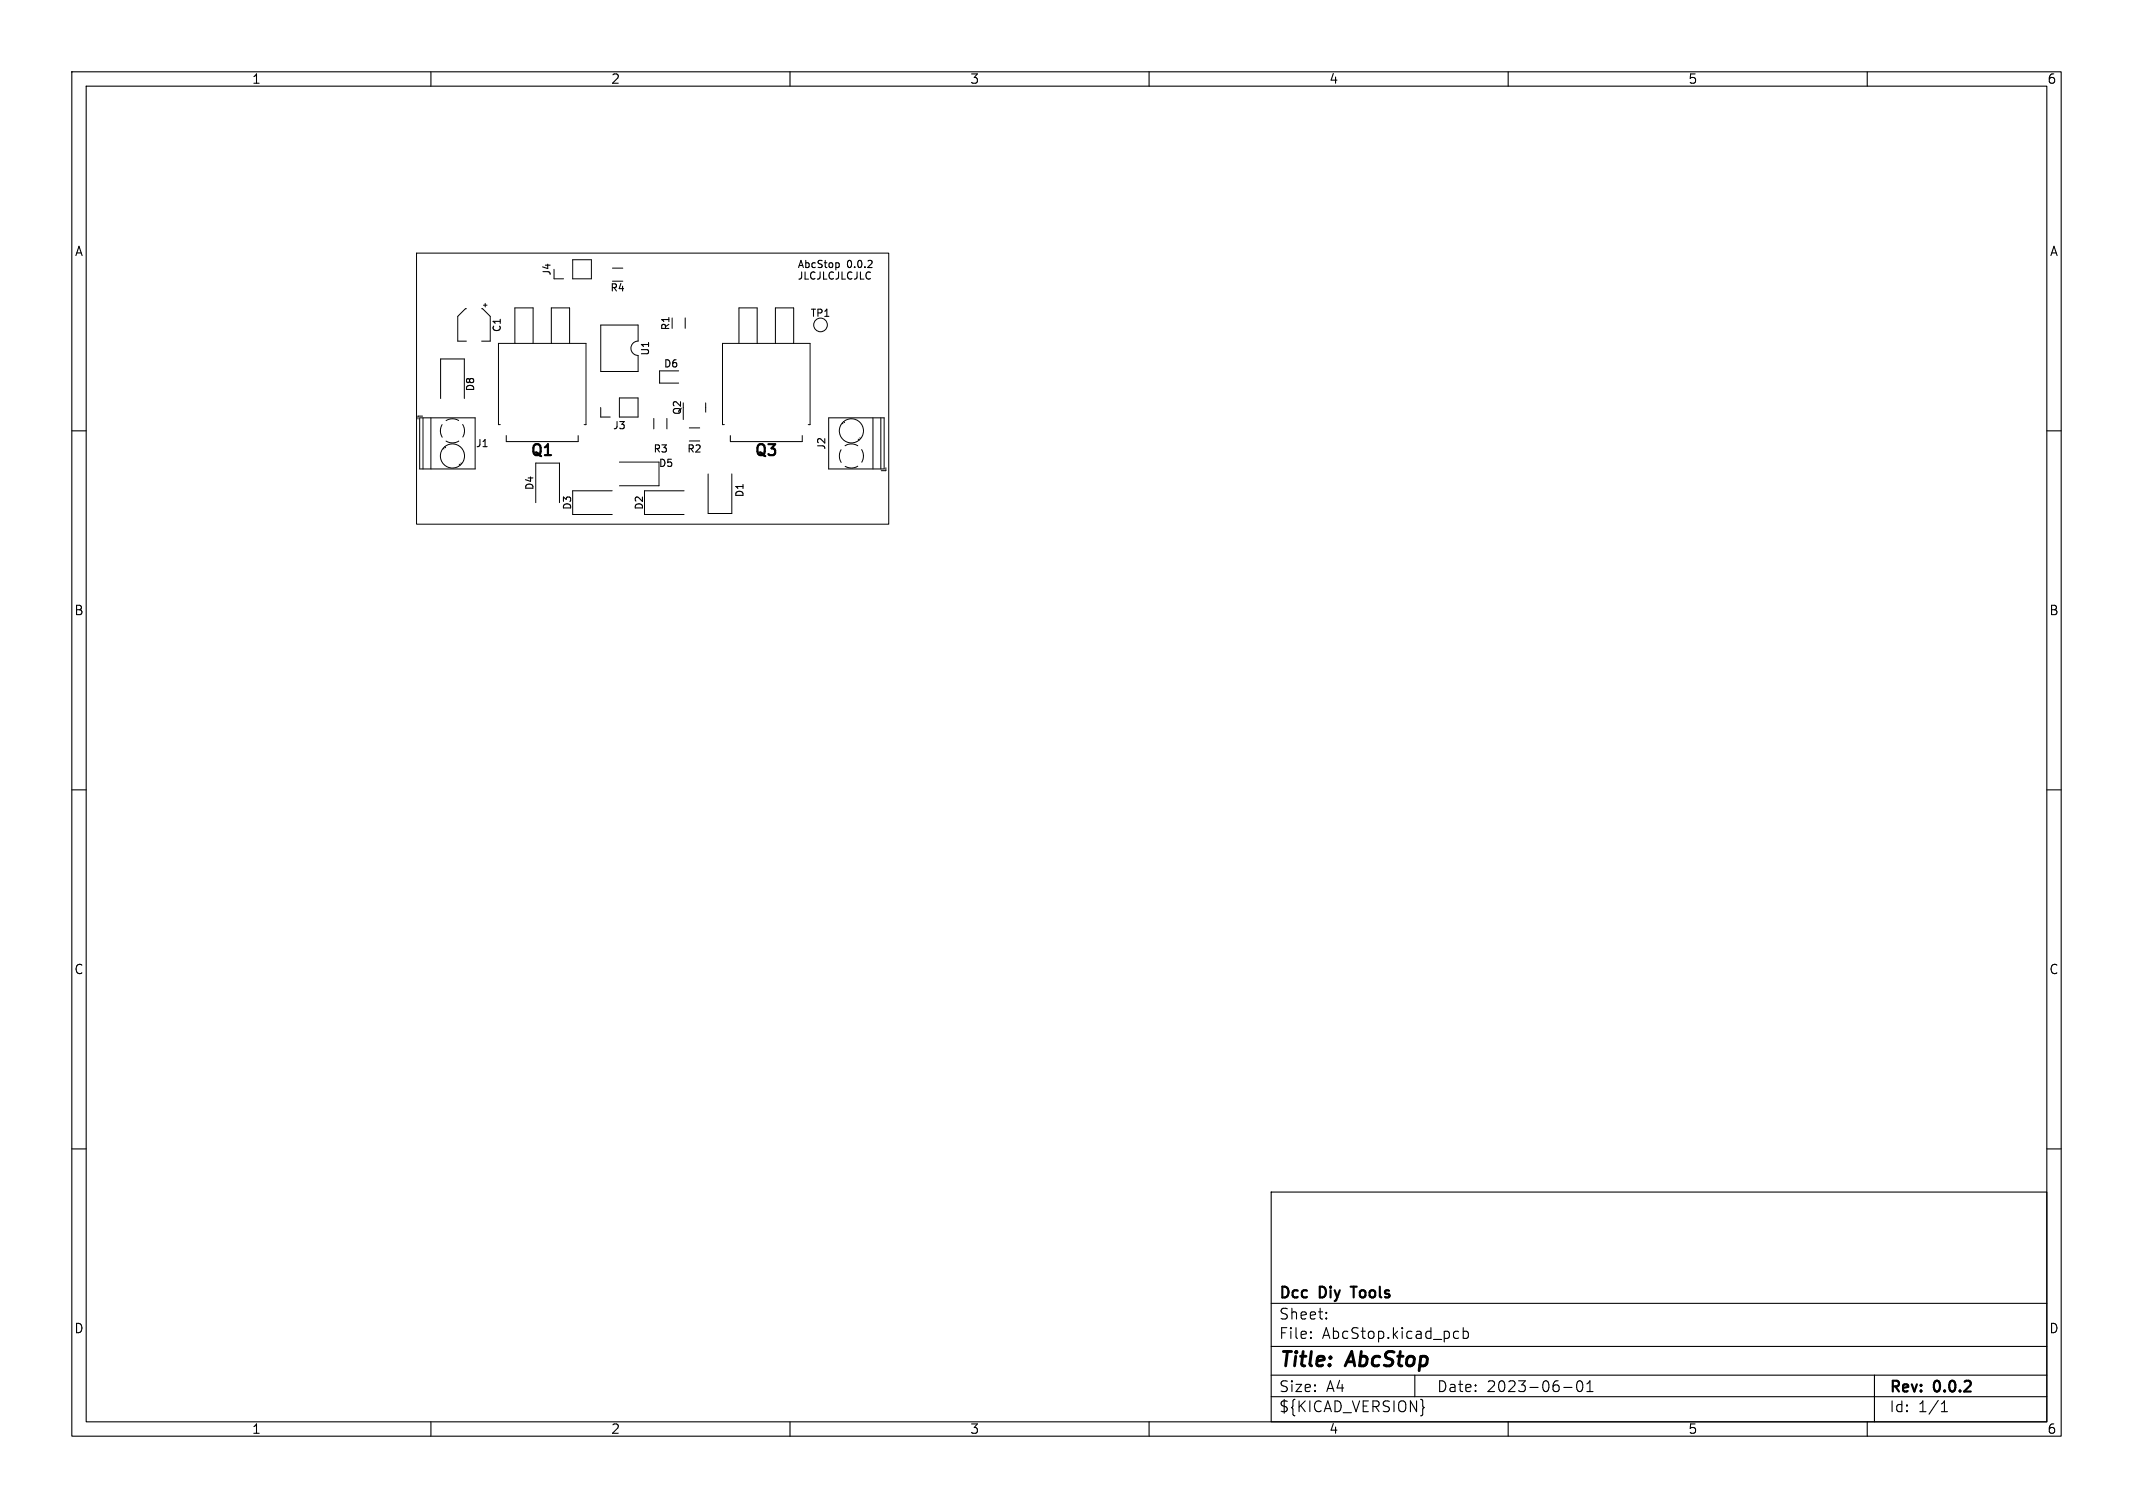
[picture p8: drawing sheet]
<svg xmlns="http://www.w3.org/2000/svg" width="297mm" height="210mm" viewBox="0 0 297 210" stroke-linecap="round" stroke-linejoin="round" font-family="sans-serif">
<g fill="none" stroke="#000" stroke-width=".15">
<path d="M10 10h277v190h-277zM12 12h273v186h-273zM60 10v2M110 10v2M160 10v2M210 10v2M260 10v2M116.7 36.6l.2 .2v.3l-.2 .2M120.8 37.3h.6M121.4 36.4v.3M10 60h2M285 60h2"/>
<path d="M10 110h2M285 110h2M10 160h2M285 160h2M177 166h108v32h-108zM60 198v2M110 198v2M160 198v2M177 194.5h108M177 191.5h108M177 187.5h108M177 181.5h108"/>
<path d="M182.5 186.3h.1l-.1 .1M182.5 186.3v.1M182.5 185.5v.1M182.5 185.5h.1l-.1 .1M184.7 183.6v.1M184.7 183.6h-.1l.1 .1M184.7 182.8v.1M184.7 182.8h-.1l.1 .1M197 191.5v3M198.1 195.8l.2 .2-.2 .2M202.5 186.3l.2 .1 .4-.1M202.5 185.5l.2-.1 .4 .1"/>
<path d="M203.7 185.5l.5-.1 .3 .3v.4l-.2 .2-.1 .1-.5-.1M203.7 184.9v1.5M210 198v2M217.7 193.2h1.2M219.7 192.4a.36 .36 0 0 1 .6 .2 .77 .77 0 0 1-.4 1.2 1 1 0 0 1-.2-1.4zM221 193.8h.8M221 192.7l.4-.4v1.5M260 198v2M261 191.5v6.5M270.3 196.6h.9M270.3 195.5l.4-.4v1.5"/>
</g>
<g fill="none" stroke="#000" stroke-width=".14">
<path d="M58 35.3h65.8v37.7h-65.8zM77.1 38.8h1.4M79.7 36.2h2.6v2.6h-2.6zM85.3 39.2h1.4M85.3 37.3h1.4M58.4 58.2h7.8v7.1h-7.8zM58.8 58h-.6v.3M58.9 58.2v7.1M60 58.2v7.1M61.3 55.5v-5.5h3.4v5.5M61.6 59.1a1.68 1.68 0 0 0 0 1.8M63.9 58.6l-.8-.3-.5 .1-.5 .2"/>
<path d="M64.4 59.1l.2 .5 .1 .5-.3 .8M64.9 43h-.1l-1.1 1.1v3.4h1.2M67.1 43h.1l1.1 1.1v3.4h-1.2M67.3 42.5h.5M67.6 42.3v.4M69.7 59.1h-.3v-11.3h12.2v11.3h-.3M71.7 47.8v-4.9h2.5v4.9M76.8 47.8v-4.9h2.5v4.9M83.6 56.7v1.4h1.4M83.7 45.3h5.1v2.2a1 1 0 0 0-1 1 1 1 0 0 0 1 1v2.2h-5.1zM86.2 55.4h2.6v2.7h-2.6zM91 58.3v1.4"/>
<path d="M92.9 58.3v1.4M94.5 51.6h-2.7v1.7h2.7M95.1 56.7v1.7M95.4 44.3v1.4M96 59.6h1.4M98.3 56.1v1.3M100.9 59.1h-.3v-11.3h12.2v11.3h-.3M102.9 47.8v-4.9h2.5v4.9M108 47.8v-4.9h2.5v4.9M115.4 58.2h7.7v7.1h-7.7zM117.3 58.9l.1 .1M117.5 58.7l.1 .2"/>
<path d="M121.5 58.2v7.1M122.6 58.2v7.1M61.7 62.4l.1 .1M61.9 62.2l.2 .2M62.1 61.4a1.68 1.68 0 0 0 1.8 0M63.9 64.6l.2 .2M64.2 64.5l.1 .1M70.5 60.7v.8h10v-.8M74.6 70v-5.5h3.3v5.5M85.3 68.3h-5.6v3.4h5.6M86.3 64.3h5.5v3.4h-5.5M95.2 68.3h-5.5v3.4h5.5"/>
<path d="M96 61.4h1.4M98.6 66v5.5h3.3v-5.5M101.7 60.7v.8h10v-.8M117.1 62.6l-.2 .8v.5l.2 .5M117.7 62.1a1.68 1.68 0 0 1 1.7 0M119.4 64.9l-.7 .3-.5-.1-.5-.2M119.5 61.1l.1 .2M119.7 61l.1 .1M120 62.6l.2 .9M120.2 63.5l-.2 .9M123.4 65.1v.5h-.7"/>
<circle cx="114.2" cy="45.2" r=".95"/>
<circle cx="63" cy="63.5" r="1.68"/>
<circle cx="118.5" cy="60" r="1.68"/>
</g>
<g fill="#fff" stroke="#fff" stroke-width=".14">
<circle cx="99" cy="53.7" r=".4"/>
<circle cx="69.7" cy="43.5" r=".4"/>
<circle cx="89.5" cy="43.8" r=".2"/>
<circle cx="89.5" cy="38.2" r=".2"/>
<circle cx="82.2" cy="43.8" r=".2"/>
<circle cx="85" cy="56.8" r=".5"/>
<circle cx="87.5" cy="56.8" r=".5"/>
<circle cx="78.5" cy="37.5" r=".5"/>
<circle cx="81" cy="37.5" r=".5"/>
<circle cx="63" cy="60" r=".6"/>
<circle cx="63" cy="63.5" r=".6"/>
<circle cx="118.5" cy="63.5" r=".6"/>
<circle cx="118.5" cy="60" r=".6"/>
</g>
<g font-size="2.8">
<text x="178" y="190.8">Title:</text>
<text x="187.5" y="190.8">AbcStop</text>
</g>
<g font-size="2.1">
<text x="73.7" y="63.8">Q1</text>
<text x="104.9" y="63.8">Q3</text>
<text x="178" y="183.9">Sheet:</text>
<text x="178" y="181.1">Dcc</text>
<text x="183.7" y="181.1">Diy</text>
<text x="188.6" y="181.1">Tools</text>
<text x="178" y="186.6">File:</text>
<text x="184" y="186.6">AbcStop.kicad_pcb</text>
<text x="178" y="196.8">${KICAD_VERSION}</text>
<text x="178" y="194">Size:</text>
<text x="184.6" y="194">A4</text>
<text x="200" y="194">Date:</text>
<text x="206.9" y="194">2023-06-01</text>
<text x="263" y="194.2">Rev:</text>
<text x="263" y="196.8">Id:</text>
<text x="267" y="196.8">1/1</text>
<text x="269.2" y="194.2">0.0.2</text>
</g>
<g font-size="1.8">
<text x="35" y="11.8">1</text>
<text x="85" y="11.8">2</text>
<text x="135" y="11.8">3</text>
<text x="185" y="11.8">4</text>
<text x="235" y="11.8">5</text>
<text x="285" y="11.8">6</text>
<text x="10.4" y="35.8">A</text>
<text x="285.4" y="35.8">A</text>
<text x="10.3" y="85.8">B</text>
<text x="285.3" y="85.8">B</text>
<text x="10.3" y="135.8">C</text>
<text x="285.3" y="135.8">C</text>
<text x="10.3" y="185.8">D</text>
<text x="285.3" y="185.8">D</text>
<text x="35" y="199.8">1</text>
<text x="85" y="199.8">2</text>
<text x="135" y="199.8">3</text>
<text x="185" y="199.8">4</text>
<text x="235" y="199.8">5</text>
<text x="285" y="199.8">6</text>
</g>
<g font-size="1.4">
<text x="76.8" y="38.4" transform="rotate(-90 76.8 38.4)">J4</text>
<text x="84.9" y="40.8">R4</text>
<text x="111" y="37.4">AbcStop</text>
<text x="111" y="39">JLCJLCJLCJLC</text>
<text x="117.9" y="37.4">0.0.2</text>
<text x="69.9" y="46.3" transform="rotate(-90 69.9 46.3)">C1</text>
<text x="93.4" y="46.1" transform="rotate(-90 93.4 46.1)">R1</text>
<text x="112.8" y="44.3">TP1</text>
<text x="90.5" y="49.6" transform="rotate(-90 90.5 49.6)">U1</text>
<text x="92.4" y="51.3">D6</text>
<text x="66.2" y="54.6" transform="rotate(-90 66.2 54.6)">D8</text>
<text x="85.3" y="59.9">J3</text>
<text x="95" y="57.8" transform="rotate(-90 95 57.8)">Q2</text>
<text x="66.2" y="62.4">J1</text>
<text x="90.9" y="63.2">R3</text>
<text x="91.7" y="65.2">D5</text>
<text x="95.6" y="63.2">R2</text>
<text x="115.1" y="62.7" transform="rotate(-90 115.1 62.7)">J2</text>
<text x="74.4" y="68.3" transform="rotate(-90 74.4 68.3)">D4</text>
<text x="79.7" y="71.1" transform="rotate(-90 79.7 71.1)">D3</text>
<text x="89.7" y="71.1" transform="rotate(-90 89.7 71.1)">D2</text>
<text x="103.7" y="69.3" transform="rotate(-90 103.7 69.3)">D1</text>
</g>
</svg>
